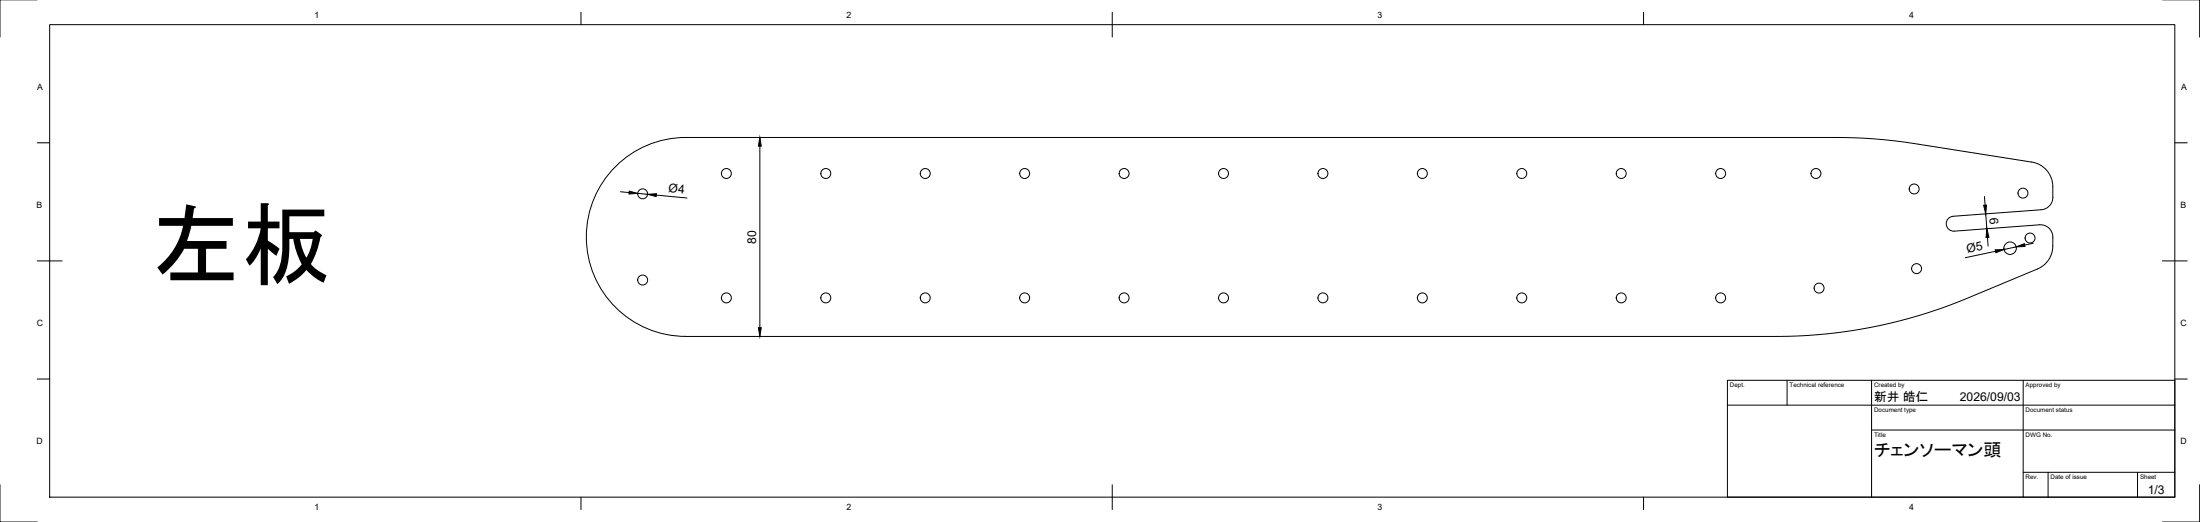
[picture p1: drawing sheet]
<svg xmlns="http://www.w3.org/2000/svg" width="885mm" height="210mm" viewBox="0 0 885 210" stroke-linecap="round" stroke-linejoin="round" font-family="sans-serif">
<!-- layer: Visible -->
<g fill="none" stroke="#000" stroke-width=".4">
<path d="M821.3 84.3l-35.5 2.7a3 3 0 0 0-2.8 3.2 3 3 0 0 0 3.2 2.8l34.3-2.6a5 5 0 0 1 5.4 5v3.5M821.3 84.3a5 5 0 0 0 4.6-5 16.1 16.1 0 0 0-1.1-8.8 10 10 0 0 0-7.3-5.3l-47.4-7.5a201.7 201.7 0 0 0-31.1-2.4h-463.1a40 40 0 0 0-40 40 40 40 0 0 0 40 40h438.8a200.1 200.1 0 0 0 76.9-15.4l28.1-11.7a10 10 0 0 0 6.2-9.3"/>
<circle cx="258.6" cy="77.9" r="2"/>
<circle cx="292.2" cy="69.8" r="2"/>
<circle cx="332.2" cy="69.8" r="2"/>
<circle cx="372.2" cy="69.8" r="2"/>
<circle cx="412.3" cy="69.8" r="2"/>
<circle cx="452.3" cy="69.8" r="2"/>
<circle cx="492.3" cy="69.8" r="2"/>
<circle cx="532.2" cy="69.8" r="2"/>
<circle cx="572.3" cy="69.8" r="2"/>
<circle cx="612.3" cy="69.8" r="2"/>
<circle cx="652.3" cy="69.8" r="2"/>
<circle cx="692.3" cy="69.8" r="2"/>
<circle cx="730.6" cy="69.8" r="2"/>
<circle cx="770.1" cy="76" r="2"/>
<circle cx="813.9" cy="77.7" r="2"/>
<circle cx="808.7" cy="99.8" r="2.51"/>
<circle cx="816.7" cy="95.7" r="2"/>
<circle cx="258.6" cy="112.6" r="2"/>
<circle cx="292.2" cy="119.8" r="2"/>
<circle cx="332.2" cy="119.8" r="2"/>
<circle cx="372.2" cy="119.8" r="2"/>
<circle cx="412.3" cy="119.8" r="2"/>
<circle cx="452.3" cy="119.8" r="2"/>
<circle cx="492.3" cy="119.8" r="2"/>
<circle cx="532.2" cy="119.8" r="2"/>
<circle cx="572.3" cy="119.8" r="2"/>
<circle cx="612.3" cy="119.8" r="2"/>
<circle cx="652.3" cy="119.8" r="2"/>
<circle cx="692.3" cy="119.8" r="2"/>
<circle cx="731.9" cy="115.8" r="2"/>
<circle cx="771.1" cy="108" r="2"/>
</g>
<!-- layer: BORDER -->
<g fill="none" stroke="#000" stroke-width=".4">
<path d="M0 -.1v15M885 -.1v15M20 9.9h855v190h-855zM233.7 4.9v5M447.5 4.9v10M661.2 4.9v5M15 57.4h5M875 57.4h5M15 104.9h10M870 104.9h10M15 152.4h5M875 152.4h5"/>
<path d="M0 194.9v15h15M233.7 199.9v5M447.5 194.9v10M661.2 199.9v5M885 194.9v15h-15"/>
</g>
<!-- layer: TITLEBLOCK -->
<path d="M695 152.9h180v47h-180zM719 152.9v10M753 152.9v47M814 152.9v47M695 162.9h180M753 172.9h122M814 189.9h61M824 189.9v10M860 189.9v10" fill="none" stroke="#000" stroke-width=".4"/>
<!-- layer: FD_Dimensions -->
<path d="M305.7 58.8v73M249.6 77.1l3.5 .3M256.6 77.8l4 .3M264.1 78.5l12.3 1.1M798.4 79l.3 3.5M798.9 86l.5 6M799.6 95.5l.3 3.4M811.2 99.3l-4.9 1M818 97.8l-3.4 .7M802.9 101l-12.2 2.6" fill="none" stroke="#000" stroke-width=".4"/>
<path d="M305.7 55.3l.6 3.5h-1.2zM253.2 76.8l3.4 1-3.6 .2zM260.6 78.1l3.5-.2-.1 1.2zM798.1 82.5h1.1l-.3 3.5zM799.4 92l.8 3.4-1.2 .1zM811.2 99.3l3.3-1.3 .2 1.1zM802.7 100.5l3.6-.2-3.3 1.3zM305.1 131.8h1.2l-.6 3.5z" fill="#000" stroke="#000" stroke-width=".4"/>
<text font-size="36.4" x="60.6" y="111.3">左板</text>
<text font-size="7.3" x="754" y="183.4">チェンソーマン頭</text>
<text font-size="5.1" x="754" y="161.4">新井 皓仁</text>
<g font-size="4.9">
<text x="268.9" y="77.4" transform="rotate(5 268.9 77.4)">Ø4</text>
<text x="800.5" y="87.5" transform="rotate(86 800.5 87.5)">6</text>
<text x="304.2" y="98" transform="rotate(-90 304.2 98)">80</text>
<text x="791.5" y="101.9" transform="rotate(-12 791.5 101.9)">Ø5</text>
<text x="788.5" y="161.4">2026/09/03</text>
<text x="864.1" y="198.6">1/3</text>
</g>
<g font-size="3.5">
<text x="126.5" y="7.4">1</text>
<text x="340.5" y="7.4">2</text>
<text x="554.2" y="7.4">3</text>
<text x="768.1" y="7.4">4</text>
<text x="15" y="36.2">A</text>
<text x="877.5" y="36.2">A</text>
<text x="14.7" y="83.7">B</text>
<text x="877.2" y="83.7">B</text>
<text x="14.8" y="131.2">C</text>
<text x="877.3" y="131.2">C</text>
<text x="14.7" y="178.7">D</text>
<text x="877.2" y="178.7">D</text>
<text x="126.5" y="204.9">1</text>
<text x="340.5" y="204.9">2</text>
<text x="554.2" y="204.9">3</text>
<text x="768.1" y="204.9">4</text>
</g>
<g font-size="2.5">
<text x="696" y="155.7">Dept.</text>
<text x="720" y="155.7">Technical reference</text>
<text x="754" y="155.7">Created by</text>
<text x="815" y="155.7">Approved by</text>
<text x="754" y="165.7">Document type</text>
<text x="815" y="165.7">Document status</text>
<text x="754" y="175.7">Title</text>
<text x="815" y="175.7">DWG No.</text>
<text x="815" y="192.7">Rev.</text>
<text x="825" y="192.7">Date of issue</text>
<text x="861" y="192.7">Sheet</text>
</g>
</svg>
